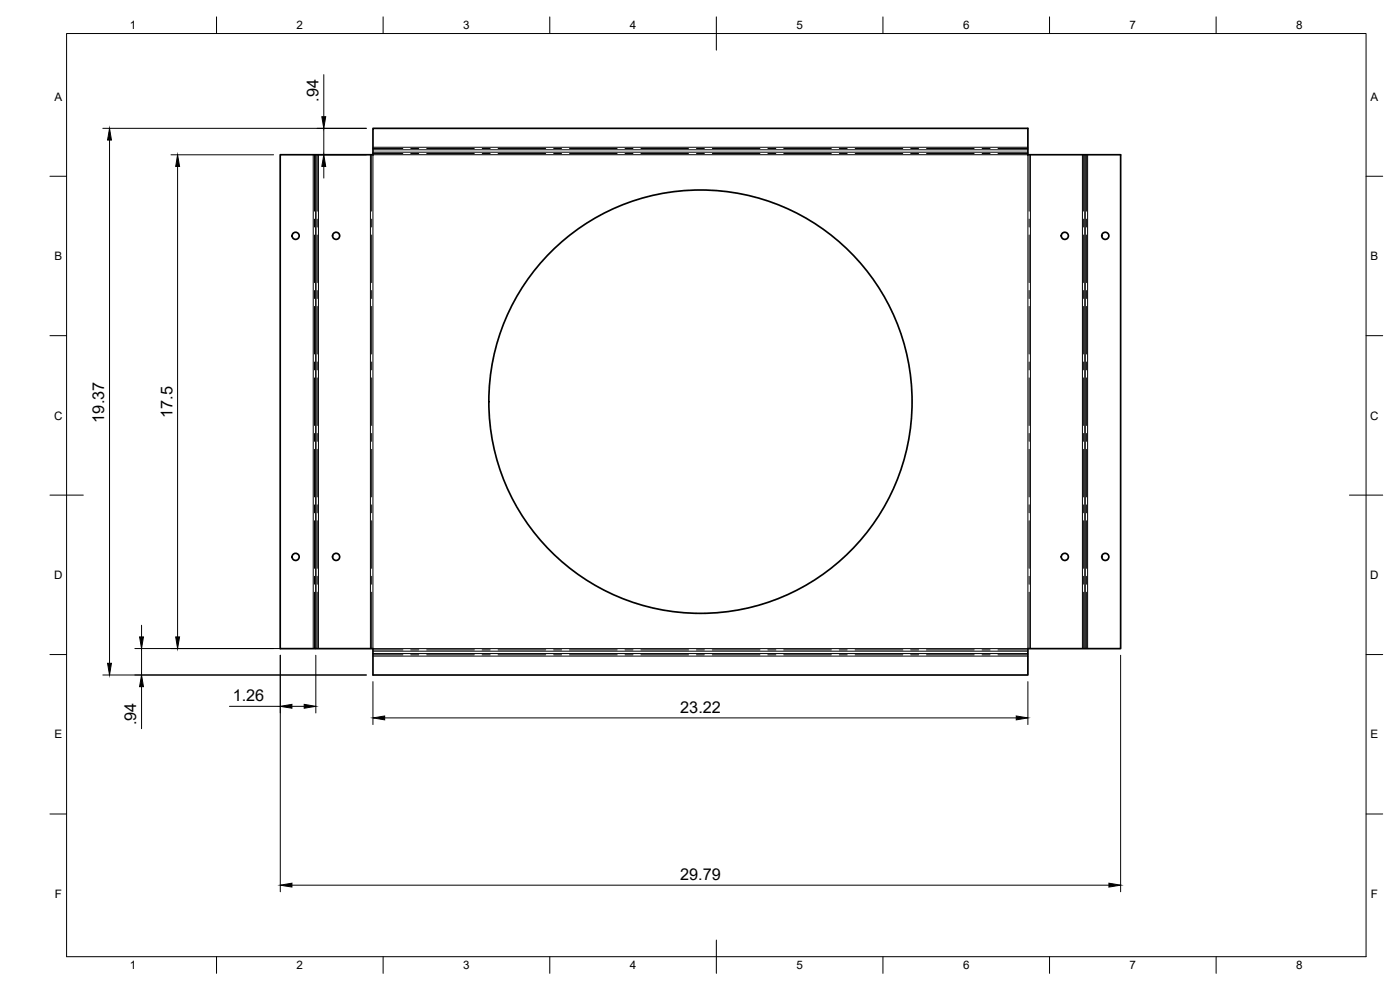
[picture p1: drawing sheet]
<svg xmlns="http://www.w3.org/2000/svg" width="420mm" height="297mm" viewBox="0 0 420 297" stroke-linecap="round" stroke-linejoin="round" font-family="sans-serif">
<!-- layer: Visible -->
<g fill="none" stroke="#000" stroke-width=".51">
<path d="M84.1 46.4h27.8v-7.9h196.6v7.9h27.8v148.2h-27.8v7.9h-196.6v-7.9h-27.8z"/>
<circle cx="88.7" cy="70.8" r="1.07"/>
<circle cx="100.9" cy="70.8" r="1.07"/>
<circle cx="319.6" cy="70.8" r="1.07"/>
<circle cx="331.7" cy="70.8" r="1.07"/>
<circle cx="210.2" cy="120.5" r="63.5"/>
<circle cx="88.7" cy="167.1" r="1.07"/>
<circle cx="100.9" cy="167.1" r="1.07"/>
<circle cx="319.6" cy="167.1" r="1.07"/>
<circle cx="331.7" cy="167.1" r="1.07"/>
</g>
<!-- layer: Center Lines -->
<g fill="none" stroke="#000" stroke-width=".3">
<path d="M94.4 46.4v17M95.2 46.4v17M111.5 46.4v17M111.9 44.6h9M111.9 46h9M123.3 44.6h2.4M123.3 46h2.4M128.1 44.6h14.2M128.1 46h14.2M144.7 44.6h2.4M144.7 46h2.4M149.5 44.6h14.3"/>
<path d="M149.5 46h14.3M166.2 44.6h2.3M166.2 46h2.3M170.9 44.6h14.3M170.9 46h14.3M187.6 44.6h2.4M187.6 46h2.4M192.3 44.6h14.3M192.3 46h14.3M209 44.6h2.4M209 46h2.4M213.8 44.6h14.3"/>
<path d="M213.8 46h14.3M230.4 44.6h2.4M230.4 46h2.4M235.2 44.6h14.3M235.2 46h14.3M251.9 44.6h2.4M251.9 46h2.4M256.6 44.6h14.3M256.6 46h14.3M273.3 44.6h2.4M273.3 46h2.4M278.1 44.6h14.3"/>
<path d="M278.1 46h14.3M294.7 44.6h2.4M294.7 46h2.4M299.5 44.6h9M299.5 46h9M308.9 46.4v17M325.2 46.4v17M326 46.4v17M94.4 65.8v2.3M94.4 70.5v14.3M95.2 65.8v2.3M95.2 70.5v14.3"/>
<path d="M111.5 65.8v2.3M111.5 70.5v14.3M308.9 65.8v2.3M308.9 70.5v14.3M325.2 65.8v2.3M325.2 70.5v14.3M326 65.8v2.3M326 70.5v14.3M94.4 87.2v2.4M94.4 91.9v14.3M95.2 87.2v2.4M95.2 91.9v14.3"/>
<path d="M111.5 87.2v2.4M111.5 91.9v14.3M308.9 87.2v2.4M308.9 91.9v14.3M325.2 87.2v2.4M325.2 91.9v14.3M326 87.2v2.4M326 91.9v14.3M94.4 108.6v2.4M94.4 113.4v14.3M95.2 108.6v2.4M95.2 113.4v14.3"/>
<path d="M111.5 108.6v2.4M111.5 113.4v14.3M308.9 108.6v2.4M308.9 113.4v14.3M325.2 108.6v2.4M325.2 113.4v14.3M326 108.6v2.4M326 113.4v14.3M94.4 130.1v2.3M94.4 134.8v14.3M95.2 130.1v2.3M95.2 134.8v14.3"/>
<path d="M111.5 130.1v2.3M111.5 134.8v14.3M308.9 130.1v2.3M308.9 134.8v14.3M325.2 130.1v2.3M325.2 134.8v14.3M326 130.1v2.3M326 134.8v14.3M94.4 151.5v2.4M94.4 156.2v14.3M95.2 151.5v2.4M95.2 156.2v14.3"/>
<path d="M111.5 151.5v2.4M111.5 156.2v14.3M308.9 151.5v2.4M308.9 156.2v14.3M325.2 151.5v2.4M325.2 156.2v14.3M326 151.5v2.4M326 156.2v14.3M94.4 172.9v2.4M94.4 177.7v16.9M95.2 172.9v2.4M95.2 177.7v16.9"/>
<path d="M111.5 172.9v2.4M111.5 177.7v16.9M308.9 172.9v2.4M308.9 177.7v16.9M325.2 172.9v2.4M325.2 177.7v16.9M326 172.9v2.4M326 177.7v16.9M111.9 196.5h9M111.9 195h9M123.3 196.5h2.4M123.3 195h2.4"/>
<path d="M128.1 196.5h14.2M128.1 195h14.2M144.7 196.5h2.4M144.7 195h2.4M149.5 196.5h14.3M149.5 195h14.3M166.2 196.5h2.3M166.2 195h2.3M170.9 196.5h14.3M170.9 195h14.3M187.6 196.5h2.4M187.6 195h2.4"/>
<path d="M192.3 196.5h14.3M192.3 195h14.3M209 196.5h2.4M209 195h2.4M213.8 196.5h14.3M213.8 195h14.3M230.4 196.5h2.4M230.4 195h2.4M235.2 196.5h14.3M235.2 195h14.3M251.9 196.5h2.4M251.9 195h2.4"/>
<path d="M256.6 196.5h14.3M256.6 195h14.3M273.3 196.5h2.4M273.3 195h2.4M278.1 196.5h14.3M278.1 195h14.3M294.7 196.5h2.4M294.7 195h2.4M299.5 196.5h9M299.5 195h9"/>
</g>
<!-- layer: Visible Narrow -->
<g fill="none" stroke="#000" stroke-width=".3">
<path d="M94 46.4v148.2M94.8 46.4v148.2M95.6 46.4v148.2M111.2 46.4v148.2M111.9 46.4h196.6v148.2h-196.6zM111.9 44.2h196.6M111.9 44.9h196.6M111.9 45.7h196.6M309.2 46.4v148.2M324.8 46.4v148.2M325.6 46.4v148.2M326.4 46.4v148.2"/>
<path d="M111.9 196.9h196.6M111.9 196.1h196.6M111.9 195.4h196.6"/>
</g>
<!-- layer: Border -->
<g fill="none" stroke="#000" stroke-width=".3">
<path d="M20 10.1h390v276.9h-390zM65 5.1v5M115 5.1v5M165 5.1v5M215 5.1v10M265 5.1v5M315 5.1v5M365 5.1v5M15 52.9h5M410 52.9h5M15 100.7h5M410 100.7h5"/>
<path d="M15 148.6h10M405 148.6h10M15 196.4h5M410 196.4h5M15 244.2h5M410 244.2h5M65 287v5M115 287v5M165 287v5M215 282.1v9.9M265 287v5M315 287v5"/>
<path d="M365 287v5"/>
</g>
<!-- layer: Dimensions -->
<g fill="none" stroke="#000" stroke-width=".3">
<path d="M30.9 38.5h79M97.2 22.4v12.6M97.2 38.5v7.9M32.9 42v157M51.3 46.4h30.8M53.3 49.9v141.2M95.2 46.4h14.7M97.2 49.9v3.5M40.5 194.6h69.4M42.5 187.6v3.5M42.5 194.6v7.9M84.1 196.6v71"/>
<path d="M94.8 196.6v17.3M336.3 196.6v71M30.9 202.5h79M42.5 206v12.6M68.9 211.9h15.2M87.6 211.9h3.7M111.9 204.5v12.9M115.4 215.4h189.6M308.5 204.5v12.9M87.6 265.6h245.2"/>
</g>
<g fill="#000" stroke="#000" stroke-width=".3">
<path d="M96.6 35h1.1l-.5 3.5zM32.9 38.5l.5 3.5h-1.1zM53.3 46.4l.6 3.5h-1.2zM97.2 46.4l.5 3.5h-1.1zM32.3 199h1.1l-.5 3.5zM41.9 191.1h1.2l-.6 3.5zM52.7 191.1h1.2l-.6 3.5zM42.5 202.5l.6 3.5h-1.2zM84.1 211.9l3.5-.6v1.2zM91.3 211.3l3.5 .6-3.5 .6zM111.9 215.4l3.5-.6v1.2zM305 214.8l3.5 .6-3.5 .6z"/>
<path d="M84.1 265.6l3.5-.6v1.2zM332.8 265l3.5 .6-3.5 .6z"/>
</g>
<g font-size="4.9">
<text x="95.6" y="30.5" transform="rotate(-90 95.6 30.5)">.94</text>
<text x="51.8" y="125.4" transform="rotate(-90 51.8 125.4)">17.5</text>
<text x="31.3" y="126.8" transform="rotate(-90 31.3 126.8)">19.37</text>
<text x="69.8" y="210.4">1.26</text>
<text x="204.2" y="213.9">23.22</text>
<text x="40.9" y="217.6" transform="rotate(-90 40.9 217.6)">.94</text>
<text x="204.1" y="264">29.79</text>
</g>
<g font-size="3.5">
<text x="39" y="8.8">1</text>
<text x="89" y="8.8">2</text>
<text x="139" y="8.8">3</text>
<text x="189" y="8.8">4</text>
<text x="239" y="8.8">5</text>
<text x="289" y="8.8">6</text>
<text x="339" y="8.8">7</text>
<text x="389" y="8.8">8</text>
<text x="16.3" y="30.2">A</text>
<text x="411.3" y="30.2">A</text>
<text x="16.3" y="78">B</text>
<text x="411.3" y="78">B</text>
<text x="16.2" y="125.9">C</text>
<text x="411.2" y="125.9">C</text>
<text x="16.2" y="173.7">D</text>
<text x="411.2" y="173.7">D</text>
<text x="16.3" y="221.6">E</text>
<text x="411.3" y="221.6">E</text>
<text x="16.4" y="269.4">F</text>
<text x="411.4" y="269.4">F</text>
<text x="39" y="290.8">1</text>
<text x="89" y="290.8">2</text>
<text x="139" y="290.8">3</text>
<text x="189" y="290.8">4</text>
<text x="239" y="290.8">5</text>
<text x="289" y="290.8">6</text>
<text x="339" y="290.8">7</text>
<text x="389" y="290.8">8</text>
</g>
</svg>
